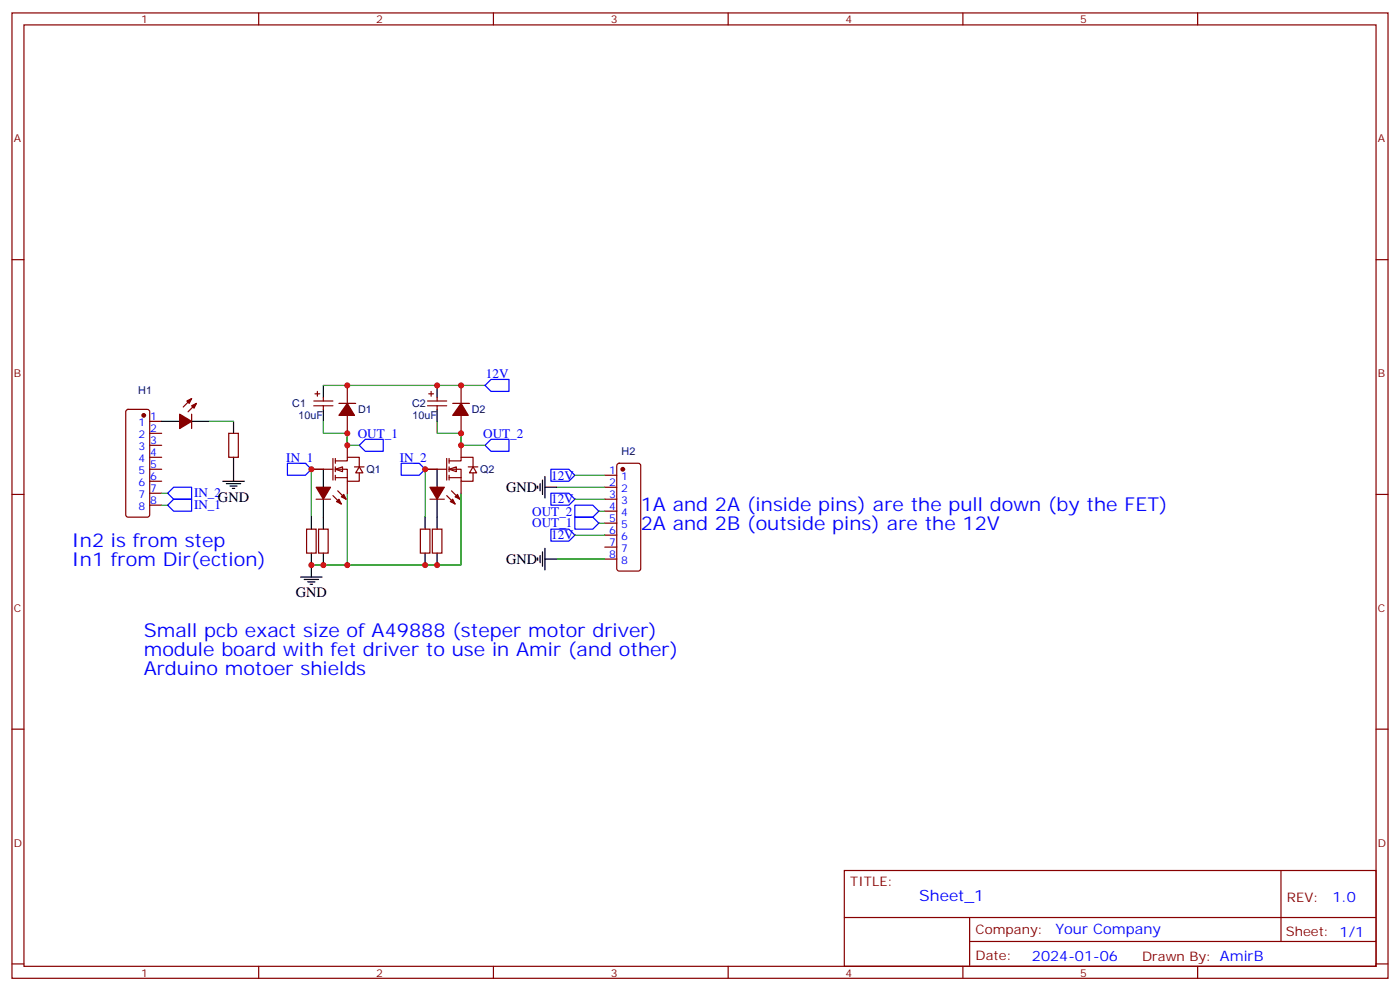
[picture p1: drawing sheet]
<svg xmlns="http://www.w3.org/2000/svg" width="412mm" height="292mm" viewBox="0 0 412 292" stroke-linecap="round" stroke-linejoin="round" font-family="sans-serif">
<g fill="none" stroke="#870000" stroke-width=".35">
<path d="M3.5 3.8h405.4v284.3h-405.4zM7.1 7.3h398.2v277.3h-398.2zM76.2 3.8v3.5M145.3 3.8v3.5M214.5 3.8v3.5M283.6 3.8v3.5M352.8 3.8v3.5M3.5 76.5h3.6M405.3 76.5h3.6M92.4 118.1h5.7M92.4 119.5h5.7M92.8 116h1.4"/>
<path d="M93.5 115.3v1.4M95.2 117.1v1M95.2 119.5v1.1M99.8 118.8h5M102.3 113.5v5.3M125.9 118.1h5.7M125.9 119.5h5.7M126.3 116h1.4M127 115.3v1.4M128.8 117.1v1M128.8 119.5v1.1M133.3 118.8h5"/>
<path d="M135.8 113.5v5.3M37.3 120.8l.4-.2h5.7l.5 .2 .2 .5v30.3l-.2 .5-.5 .2h-5.7l-.5-.2-.2-.5v-30.3zM44.1 124.1h3.5M44.1 127.6h3.5M44.1 131.2h3.5M44.1 134.7h3.5M44.1 138.2h3.5M102.3 122.3v5.3M135.8 122.3v5.3M178.2 140h3.5M181.9 136.7l.5-.2h5.6l.5 .2 .2 .5v30.3l-.2 .5-.5 .2h-5.6l-.5-.2-.2-.5v-30.3zM3.5 145.6h3.6"/>
<path d="M44.1 141.7h3.5M44.1 145.3h3.5M44.1 148.8h3.5M90.3 155.9h2.8v7h-2.8zM93.1 147h4.3M93.8 155.9h2.9v7h-2.9zM98.1 146l2.4 2.4M99.5 144.6l2.5 2.4M123.8 155.9h2.8v7h-2.8zM126.6 147h4.3M127.4 155.9h2.8v7h-2.8zM131.6 146l2.5 2.4"/>
<path d="M133 144.6l2.5 2.4M178.2 143.5h3.5M178.2 147h3.5M178.2 150.6h3.5M178.2 154.1h3.5M178.2 157.6h3.5M405.3 145.6h3.6M178.2 161.1h3.5M178.2 164.7h3.5M3.5 214.8h3.6M405.3 214.8h3.6M248.7 256.4h156.6v28.2h-156.6z"/>
<path d="M377.3 256.4v20.9M248.7 270.2h156.5M285.6 277.3h119.6M285.6 270.2v14.2M3.5 283.9h3.6M76.2 284.6v3.5M145.3 284.6v3.5M214.5 284.6v3.5M283.6 284.6v3.5M352.8 284.6v3.5M405.3 283.9h3.6"/>
</g>
<g fill="#870000" stroke="#870000" stroke-width=".35">
<path d="M126.6 143.5h4.3l-2.1 3.5z"/>
<path d="M132.6 147.7l.7-.7 .8 1.4z"/>
<path d="M134.1 146.3l.7-.7 .7 1.4z"/>
<path d="M93.1 143.5h4.3l-2.2 3.5z"/>
<path d="M99.1 147.7l.7-.7 .7 1.4z"/>
<path d="M100.5 146.3l.7-.7 .8 1.4z"/>
<path d="M102.3 118.8l2.1 3.5h-4.6z"/>
<path d="M135.8 118.8l2.1 3.5h-4.6z"/>
<circle cx="42.3" cy="122.3" r=".53"/>
<circle cx="183.4" cy="138.2" r=".53"/>
</g>
<g fill="none" stroke="#000" stroke-width=".35">
<path d="M95.2 113.5v3.6M128.8 113.5v3.6M95.2 120.6v3.5M95.2 138.2v5.3M128.8 120.6v3.5M128.8 138.2v5.3M91.7 152.3v3.6M95.2 147v8.9M125.2 152.3v3.6M128.8 147v8.9M158.4 143.2v.7M159.1 142.5v2.1"/>
<path d="M159.8 141.4v4.2M160.5 143.5h3.5M160.5 140.3v6.4M88.5 170h6.4M89.6 170.7h4.2M90.7 171.4h2.1M91.4 172.1h.7M91.7 162.9v7.1M95.2 162.9v3.5M125.2 162.9v3.5M128.8 162.9v3.5M158.4 164.3v.7"/>
<path d="M159.1 163.6v2.1M159.8 162.6v4.2M160.5 161.5v6.4M160.5 164.7h3.5"/>
</g>
<g fill="none" stroke="#008700" stroke-width=".35">
<path d="M95.2 138.2h-3.5v14.1M95.2 124.1v3.5h7.1M128.8 138.2h-3.6v14.1M128.8 124.1v3.5h7M169.3 140h8.9M102.3 145.3v21.1h-10.6M135.8 145.3v21.1h-33.5M164 143.5h14.2M169.3 147h8.9M169.3 157.6h8.9M176.4 150.6h1.8M176.4 154.1h1.8"/>
<path d="M164 164.7h14.2"/>
</g>
<path d="M84.7 136.5h5.3l1.7 1.7-1.7 1.8h-5.3zM105.8 131.2l1.8-1.8h5.3v3.5h-5.3zM118.2 136.5h5.3l1.7 1.7-1.7 1.8h-5.3zM142.9 131.2l1.7-1.8h5.3v3.5h-5.3zM162.3 138.2h5.3l1.7 1.8-1.7 1.7h-5.3zM49.4 148.8l1.8-1.8h5.2v3.6h-5.2zM51.2 143.5h5.2v3.5h-5.2l-1.8-1.7zM162.3 145.3h5.3l1.7 1.7-1.7 1.8h-5.3zM162.3 155.9h5.3l1.7 1.7-1.7 1.8h-5.3zM169.3 148.8h5.3l1.8 1.8-1.8 1.7h-5.3zM169.3 152.3h5.3l1.8 1.8-1.8 1.8h-5.3z" fill="none" stroke="#00f" stroke-width=".35"/>
<g fill="#fff" stroke="#870000" stroke-width=".35">
<path d="M98.8 138.2l2.1-.7v1.4z"/>
<path d="M105.8 137.5l1.1 1.8h-2.1z"/>
</g>
<path d="M91.7 138.2h6.4M98.1 135v6.4M98.8 135.7h3.5v-1h3.5v2.8M98.8 138.2h3.5v3.5h3.5v-2.4M98.8 135v1.5M98.8 137.5v1.4M98.8 140v1.4M102.3 131.2v3.5M104.4 137.5h2.8M98.8 140.7h3.5M102.3 141.7v3.6" fill="none" stroke="#870000" stroke-width=".35"/>
<g fill="#fff" stroke="#870000" stroke-width=".35">
<path d="M132.3 138.2l2.1-.7v1.4z"/>
<path d="M139.3 137.5l1.1 1.8h-2.1z"/>
</g>
<g fill="none" stroke="#870000" stroke-width=".35">
<path d="M56.4 117.4l-2.4 2.5M57.9 118.8l-2.5 2.5M56.4 122v4.2M67.4 127.6h2.8v7.1h-2.8zM125.2 138.2h6.4M131.6 135v6.4M132.3 135.7h3.5v-1h3.5v2.8M132.3 138.2h3.5v3.5h3.5v-2.4M132.3 135v1.5M132.3 137.5v1.4M132.3 140v1.4M135.8 131.2v3.5"/>
<path d="M137.9 137.5h2.9M132.3 140.7h3.5M135.8 141.7v3.6"/>
</g>
<path d="M95.2 113.5h47.7M61.7 124.1h7.1M102.3 131.2v-3.6v3.6h3.5M135.8 127.6v3.6h7.1M47.6 145.3h1.8M47.6 148.8h1.8" fill="none" stroke="#008700" stroke-width=".35"/>
<path d="M142.9 113.5l1.7-1.7h5.3v3.5h-5.3z" fill="none" stroke="#00f" stroke-width=".35"/>
<path d="M47.6 124.1h5.3M56.4 124.1h5.3M68.8 124.1v3.5M68.8 134.7v7M65.6 141.7h6.4M66.7 142.5h4.2M67.7 143.2h2.1M68.4 143.9h.7" fill="none" stroke="#000" stroke-width=".35"/>
<g fill="#870000" stroke="#870000" stroke-width=".35">
<path d="M52.9 122l3.5 2.1-3.5 2.1z"/>
<path d="M56.4 119.5l1.5-.7-.8 1.4z"/>
<path d="M55 118.1l1.4-.7-.7 1.4z"/>
</g>
<g fill="#c00">
<circle cx="128.8" cy="166.4" r=".88"/>
<circle cx="95.3" cy="166.4" r=".88"/>
<circle cx="102.3" cy="166.4" r=".88"/>
<circle cx="125.2" cy="166.4" r=".88"/>
<circle cx="91.7" cy="166.4" r=".88"/>
<circle cx="91.7" cy="138.2" r=".88"/>
<circle cx="125.2" cy="138.2" r=".88"/>
<circle cx="102.3" cy="131.2" r=".88"/>
<circle cx="135.8" cy="127.6" r=".88"/>
<circle cx="135.8" cy="131.2" r=".88"/>
<circle cx="102.3" cy="127.6" r=".88"/>
<circle cx="128.8" cy="113.5" r=".88"/>
<circle cx="102.3" cy="113.5" r=".88"/>
<circle cx="135.8" cy="113.5" r=".88"/>
</g>
<g font-size="5.6" fill="#00f">
<text x="188.7" y="150.6">1A and 2A (inside pins) are the pull down (by the FET)</text>
<text x="21.2" y="161.1">In2 is from step</text>
<text x="188.7" y="156.2">2A and 2B (outside pins) are the 12V</text>
<text x="21.2" y="166.8">In1 from Dir(ection)</text>
<text x="42.3" y="187.6">Small pcb exact size of A49888 (steper motor driver)</text>
<text x="42.3" y="193.3">module board with fet driver to use in Amir (and other)</text>
<text x="42.3" y="198.9">Arduino motoer shields</text>
</g>
<text font-size="4.6" fill="#00f" x="270.8" y="265.4">Sheet_1</text>
<g font-size="4.2">
<text x="64.2" y="147.7">GND</text>
<text x="149.1" y="144.9">GND</text>
<text x="149.1" y="166.1">GND</text>
<text x="87.1" y="176">GND</text>
</g>
<g font-size="4.2" fill="#00f">
<text x="392.5" y="265.7">1.0</text>
<text x="310.9" y="275.2">Your Company</text>
<text x="304" y="283">2024-01-06</text>
</g>
<g font-size="3.9" fill="#00f">
<text x="143.1" y="111.3">12V</text>
<text x="105.4" y="128.9">OUT_1</text>
<text x="142.4" y="128.9">OUT_2</text>
<text x="84.3" y="135.9">IN_1</text>
<text x="117.8" y="135.9">IN_2</text>
<text x="162.4" y="141.3">12V</text>
<text x="57.2" y="146.5">IN_2</text>
<text x="57.2" y="150">IN_1</text>
<text x="162.3" y="148.3">12V</text>
<text x="156.8" y="151.8">OUT_2</text>
<text x="156.8" y="155.4">OUT_1</text>
<text x="162.3" y="158.9">12V</text>
</g>
<g font-size="3.9" fill="#800">
<text x="250.5" y="261">TITLE:</text>
<text x="379.1" y="265.7">REV:</text>
<text x="287.4" y="275.2">Company:</text>
<text x="378.7" y="275.8">Sheet: 1/1</text>
<text x="287.4" y="282.9">Date:</text>
<text x="336.4" y="282.9">Drawn By: AmirB</text>
</g>
<g font-size="3.2" fill="#800">
<text x="41.6" y="6.8">1</text>
<text x="110.8" y="6.8">2</text>
<text x="179.9" y="6.8">3</text>
<text x="249.1" y="6.8">4</text>
<text x="318.2" y="6.8">5</text>
<text x="4.1" y="41.9">A</text>
<text x="405.9" y="41.9">A</text>
<text x="4.1" y="111.1">B</text>
<text x="405.9" y="111.1">B</text>
<text x="4.1" y="180.2">C</text>
<text x="405.9" y="180.2">C</text>
<text x="4.1" y="249.3">D</text>
<text x="405.9" y="249.3">D</text>
<text x="41.6" y="287.6">1</text>
<text x="110.8" y="287.6">2</text>
<text x="179.9" y="287.6">3</text>
<text x="249.1" y="287.6">4</text>
<text x="318.2" y="287.6">5</text>
</g>
<g font-size="3.2" fill="#000080">
<text x="40.7" y="116.2">H1</text>
<text x="86.1" y="120">C1</text>
<text x="121.4" y="120">C2</text>
<text x="88" y="123.5">10uF</text>
<text x="105.5" y="121.8">D1</text>
<text x="121.5" y="123.5">10uF</text>
<text x="139" y="121.8">D2</text>
<text x="183.1" y="134">H2</text>
<text x="107.9" y="139.4">Q1</text>
<text x="141.5" y="139.4">Q2</text>
</g>
<g font-size="3.2" fill="#00f">
<text x="40.8" y="125.5">1</text>
<text x="44.3" y="123.8">1</text>
<text x="40.8" y="129">2</text>
<text x="44.3" y="127.3">2</text>
<text x="44.3" y="130.8">3</text>
<text x="40.8" y="132.6">3</text>
<text x="40.8" y="136.1">4</text>
<text x="44.3" y="134.3">4</text>
<text x="44.3" y="137.9">5</text>
<text x="40.8" y="139.6">5</text>
<text x="40.8" y="143.2">6</text>
<text x="44.3" y="141.4">6</text>
<text x="179.5" y="139.6">1</text>
<text x="179.5" y="143.2">2</text>
<text x="183" y="141.4">1</text>
<text x="40.8" y="146.7">7</text>
<text x="44.3" y="144.9">7</text>
<text x="44.3" y="148.4">8</text>
<text x="179.5" y="146.7">3</text>
<text x="183" y="144.9">2</text>
<text x="183" y="148.4">3</text>
<text x="40.8" y="150.2">8</text>
<text x="179.5" y="150.2">4</text>
<text x="179.5" y="153.7">5</text>
<text x="183" y="152">4</text>
<text x="183" y="155.5">5</text>
<text x="179.5" y="157.3">6</text>
<text x="179.5" y="160.8">7</text>
<text x="183" y="159">6</text>
<text x="179.5" y="164.3">8</text>
<text x="183" y="162.6">7</text>
<text x="183" y="166.1">8</text>
</g>
</svg>
